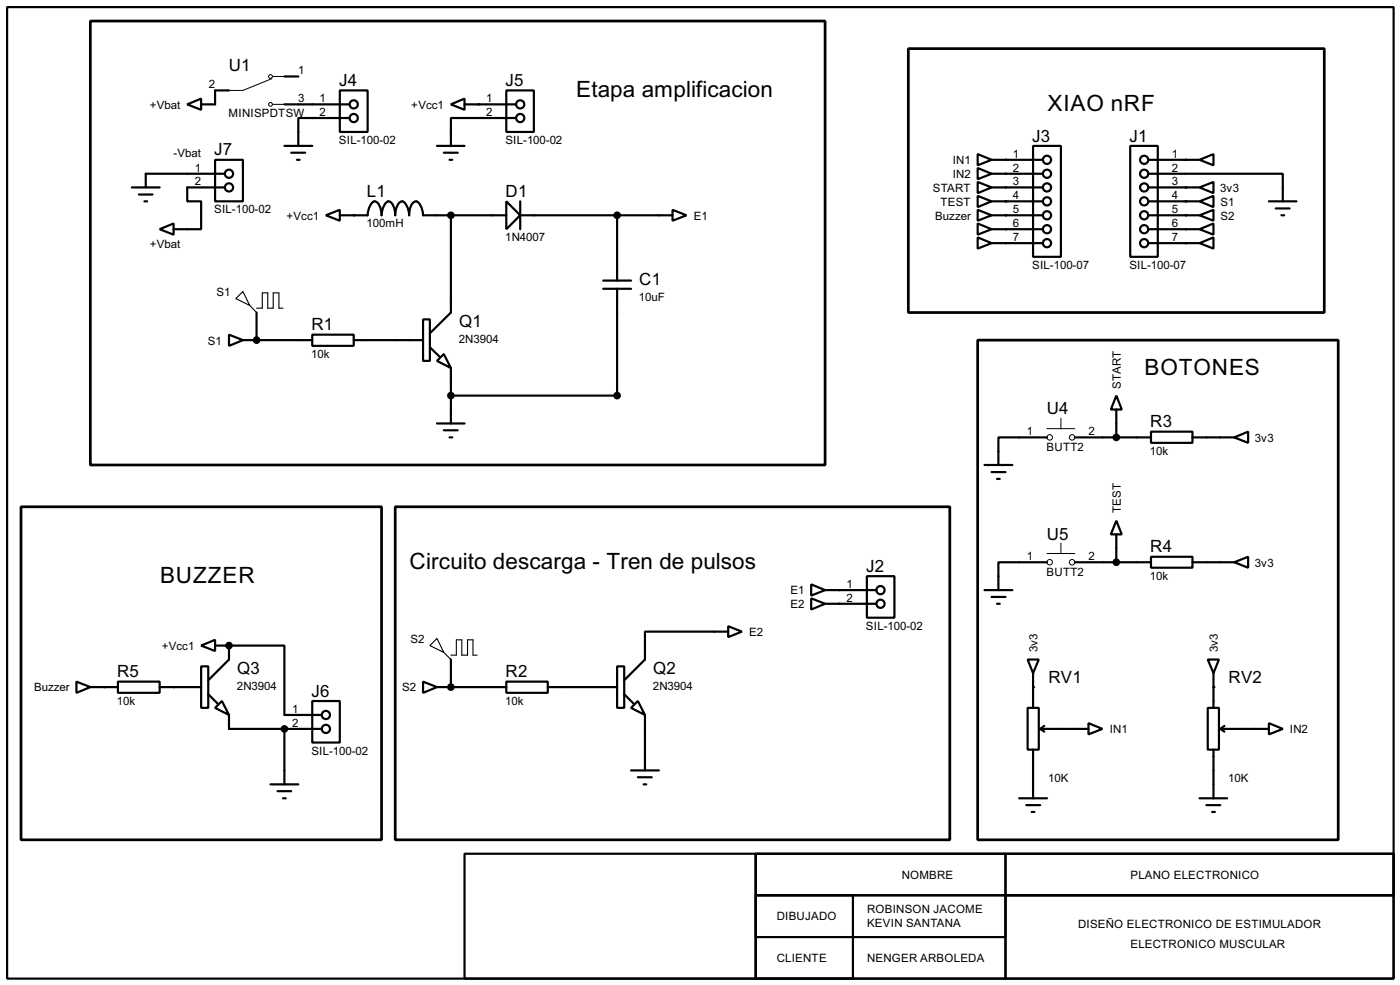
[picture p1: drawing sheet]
<svg xmlns="http://www.w3.org/2000/svg" width="256mm" height="180mm" viewBox="0 0 256 180" stroke-linecap="round" stroke-linejoin="round" font-family="sans-serif">
<g fill="none" stroke="#000" stroke-width=".4">
<path d="M1.3 1.3h254v177.8h-254zM34.3 19.1l2.6-1v2zM42 16.6h-2.6v2.5h-2.5M52.1 19.1h12M52.1 14h2.6M62.3 16.6h5.1v7.6h-5.1zM82.6 19.1l2.5-1v2zM85.1 19.1h9.4M92.8 16.6h5v7.6h-5zM24.2 34.3h5.1M25.5 35.6h2.5M26.5 36.9h.5"/>
<path d="M39.4 29.3h5.1v7.6h-5.1zM41.2 34.3h-6.9v2.6h2.6v5.1h-5.1M41.2 31.8h-14.5v2.5M52.1 26.7h5.1M53.4 28h2.5M54.4 29.3h.5M59.7 39.4l2.6-1v2zM62.3 39.4h5.1a2.75 2.75 0 0 1 1.2-2.5 2.37 2.37 0 0 1 1.3 2.5 2.75 2.75 0 0 1 1.3-2.5 1.5 1.5 0 0 1 1 1.3l.2 1.2a2.37 2.37 0 0 1 1.3-2.5 2.75 2.75 0 0 1 1.3 2.5 3.2 3.2 0 0 1 .9-2.4l.4-.1a2.75 2.75 0 0 1 1.2 2.5h15.3M64.1 21.6h-9.4v5.1M80.1 26.7h5M81.3 28h2.6M82.4 29.3h.5"/>
<path d="M82.6 39.4v17.8l-3.8 3.8M92.8 36.9l2.5 2.5-2.5 2.6zM94.5 21.6h-11.9v5.1M95.3 39.4h27.9M95.3 36.9v5.1M113.1 39.4v12M123.2 38.4l2.6 1-2.6 1zM179.1 28.2l2.6 1.1-2.6 1zM179.1 30.8l2.6 1-2.6 1zM179.1 33.3l2.6 1-2.6 1.1zM179.1 35.9l2.6 1-2.6 1zM179.1 38.4l2.6 1-2.6 1z"/>
<path d="M181.7 39.4h9.4M181.7 31.8h9.4M181.7 29.3h9.4M181.7 34.3h9.4M181.7 36.9h9.4M189.3 26.7h5.1v20.3h-5.1zM207.1 26.7h5v20.3h-5zM210.4 31.8h24.6v5.1M210.4 39.4h9.4M210.4 29.3h9.4M210.4 34.3h9.4M210.4 36.9h9.4"/>
<path d="M219.8 29.3l2.5-1.1v2.1zM219.8 34.3l2.5-1v2.1zM219.8 36.9l2.5-1v2zM219.8 39.4l2.5-1v2zM232.5 36.9h5M233.7 38.2h2.6M234.8 39.4h.5M29.3 42l2.5-1.1v2.1zM47 57.2v5.1M77.5 58.5h1.3v7.6h-1.3zM110.5 51.4h5.1M110.5 52.9h5.1"/>
<path d="M113.1 52.9v19.5h-30.5M179.1 40.9l2.6 1.1-2.6 1zM179.1 43.5l2.6 1-2.6 1zM181.7 42h9.4M181.7 44.5h9.4M210.4 42h9.4M210.4 44.5h9.4M219.8 42l2.5-1.1v2.1zM219.8 44.5l2.5-1v2zM42 61.3l2.5 1-2.5 1zM44.5 62.3h12.7M57.2 61.3h7.6v2h-7.6z"/>
<path d="M64.8 62.3h12.7M78.8 63.6l1.8 1.7M80.1 66.1l1.2-1.3 1.3 2.6zM80.1 77.5h5M81.3 78.8h2.6M82.6 67.4v10.1M204.5 72.4l1 2.6h-2zM204.5 75v5.1M210.9 79h7.6v2.1h-7.6zM82.4 80.1h.5M180.4 85.1h5.1M181.7 86.4h2.5"/>
<path d="M182.7 87.7h.5M191.8 80.1h-8.9v5M196.9 80.1h14M204.5 95.3l1 2.5h-2zM204.5 97.8v5.1M218.5 80.1h7.6M226.1 80.1l2.6-1.1v2.1zM36.9 118.2l2.5-1.1v2.1zM39.4 118.2h2.6M42 118.2h10.1v12.7h6.9M42 118.2v2.5l-3.8 3.8M133.4 114.6l2.5 1-2.5 1z"/>
<path d="M133.4 115.6h-15.2v5.1l-3.8 3.8M148.6 107l2.6 1-2.6 1zM148.6 109.5l2.6 1-2.6 1.1zM151.2 108h9.4M151.2 110.5h9.4M158.8 105.5h5.1v7.6h-5.1zM180.4 108h5.1M181.7 109.3h2.5M182.7 110.5h.5M191.8 102.9h-8.9v5.1M196.9 102.9h14M210.9 101.9h7.6v2h-7.6z"/>
<path d="M218.5 102.9h7.6M226.1 102.9l2.6-1v2zM14 124.8l2.6 1-2.6 1zM16.6 125.8h5M21.6 124.8h7.7v2h-7.7zM29.3 125.8h7.6M36.9 122h1.3v7.6h-1.3zM38.2 127.1l1.7 1.7M39.4 129.6l1.3-1.3 1.3 2.6zM42 130.9v2.5h17M52.1 133.4v10.2M57.2 128.3h5.1v7.6h-5.1z"/>
<path d="M77.5 124.8l2.6 1-2.6 1zM80.1 125.8h12.7M82.6 120.7v5.1M92.8 124.8h7.6v2h-7.6zM100.4 125.8h12.7M113.1 122h1.3v7.6h-1.3zM114.4 127.1l1.7 1.7M115.6 129.6l1.3-1.3 1.3 2.6zM118.2 130.9v10.1M188.3 120.7h2l-1 2.5zM188.3 129.6h2v7.6h-2zM189.3 123.2v6.4"/>
<path d="M189.3 137.2v8.9M190.6 133.4h8.8M190.6 133.4l.7 .5M191.3 132.9l-.7 .5M199.4 132.4l2.6 1-2.6 1zM221.3 120.7h2l-1 2.5zM221.3 129.6h2v7.6h-2zM222.3 123.2v6.4M222.3 137.2v8.9M223.6 133.4h8.9M223.6 133.4l.7 .5M224.3 132.9l-.7 .5"/>
<path d="M232.5 132.4l2.5 1-2.5 1zM49.6 143.6h5.1M50.9 144.8h2.5M51.9 146.1h.5M85.1 156.3h53.4v22.8h-53.4zM115.6 141h5.1M116.9 142.3h2.5M117.9 143.6h.5M138.5 156.3h116.8v7.6h-116.8zM138.5 156.3h45.7v22.8h-45.7zM184.2 156.3h71.1v7.6h-71.1zM186.7 146.1h5.1"/>
<path d="M188 147.4h2.6M189 148.6h.5M219.8 146.1h5M221 147.4h2.6M222.1 148.6h.5M138.5 163.9h45.7v7.6h-45.7zM138.5 163.9h17.8v15.2h-17.8zM184.2 163.9h71.1v15.2h-71.1z"/>
<circle cx="64.8" cy="19.1" r=".75"/>
<circle cx="95.3" cy="19.1" r=".75"/>
<circle cx="41.9" cy="34.3" r=".75"/>
<circle cx="41.9" cy="31.8" r=".75"/>
<circle cx="64.8" cy="21.6" r=".75"/>
<circle cx="95.3" cy="21.6" r=".75"/>
<circle cx="191.8" cy="31.8" r=".75"/>
<circle cx="191.8" cy="34.3" r=".75"/>
<circle cx="191.8" cy="39.4" r=".75"/>
<circle cx="191.8" cy="36.9" r=".75"/>
<circle cx="191.8" cy="29.3" r=".75"/>
<circle cx="209.6" cy="29.3" r=".75"/>
<circle cx="209.6" cy="39.4" r=".75"/>
<circle cx="209.6" cy="34.3" r=".75"/>
<circle cx="209.6" cy="31.8" r=".75"/>
<circle cx="209.6" cy="36.9" r=".75"/>
<circle cx="191.8" cy="42" r=".75"/>
<circle cx="191.8" cy="44.5" r=".75"/>
<circle cx="209.6" cy="44.5" r=".75"/>
<circle cx="209.6" cy="42" r=".75"/>
<circle cx="161.3" cy="108" r=".75"/>
<circle cx="161.3" cy="110.5" r=".75"/>
<circle cx="59.7" cy="133.4" r=".75"/>
<circle cx="59.7" cy="130.9" r=".75"/>
</g>
<g fill="#000">
<circle cx="87.7" cy="19.1" r=".2"/>
<circle cx="64.8" cy="39.4" r=".2"/>
<circle cx="184.2" cy="29.3" r=".2"/>
<circle cx="184.2" cy="34.3" r=".2"/>
<circle cx="184.2" cy="39.4" r=".2"/>
<circle cx="184.2" cy="31.8" r=".2"/>
<circle cx="184.2" cy="36.9" r=".2"/>
<circle cx="217.2" cy="29.3" r=".2"/>
<circle cx="217.2" cy="34.3" r=".2"/>
<circle cx="217.2" cy="36.9" r=".2"/>
<circle cx="217.2" cy="39.4" r=".2"/>
<circle cx="184.2" cy="42" r=".2"/>
<circle cx="184.2" cy="44.5" r=".2"/>
<circle cx="217.2" cy="42" r=".2"/>
<circle cx="217.2" cy="44.5" r=".2"/>
<circle cx="47" cy="62.3" r=".2"/>
<circle cx="42" cy="118.2" r=".2"/>
<circle cx="153.7" cy="108" r=".2"/>
<circle cx="153.7" cy="110.5" r=".2"/>
<circle cx="19.1" cy="125.8" r=".2"/>
<circle cx="31.8" cy="125.8" r=".2"/>
<circle cx="52.1" cy="133.4" r=".2"/>
<circle cx="82.6" cy="125.8" r=".2"/>
<circle cx="189.3" cy="125.8" r=".2"/>
<circle cx="222.3" cy="125.8" r=".2"/>
</g>
<g fill="#000" stroke="#000" stroke-width=".4">
<circle cx="82.6" cy="39.4" r=".5"/>
<circle cx="113" cy="39.4" r=".5"/>
<circle cx="47" cy="62.3" r=".5"/>
<circle cx="82.6" cy="72.4" r=".5"/>
<circle cx="113" cy="72.4" r=".5"/>
<circle cx="204.5" cy="80.1" r=".5"/>
<circle cx="41.9" cy="118.2" r=".5"/>
<circle cx="204.5" cy="102.9" r=".5"/>
<circle cx="52.1" cy="133.4" r=".5"/>
<circle cx="82.6" cy="125.8" r=".5"/>
</g>
<path d="M43.2 54.7l1.3-1.3 1.3 2.5zM45.8 55.9l1.2 1.3M47 56.4h1.1v-2.8h1v2.8h1v-2.8h1v2.8h.8M78.8 118.2l1.3-1.3 1.2 2.5zM81.3 119.4l1.3 1.3M82.6 119.9h1v-2.8h1v2.8h1.1v-2.8h1v2.8h.7" fill="none" stroke="#000" stroke-width=".2"/>
<path d="M16.6 3.9h134.6v81.2h-134.6zM166.4 8.9h76.2v48.3h-76.2zM179.1 62.3h66.1v91.4h-66.1zM3.9 92.8h66v60.9h-66zM72.4 92.8h101.6v60.9h-101.6z" fill="none" stroke="#000" stroke-width=".5"/>
<g fill="none" stroke="#000" stroke-width=".18">
<path d="M49.8 14.4l-5.3 2.2h-2.5M50 19.1h2.1M50 14h2.1M191.8 78.5h5.1M194.4 76.6v1.9M194.4 99.4v1.9M191.8 101.3h5.1"/>
<circle cx="49.5" cy="14" r=".35"/>
<circle cx="49.5" cy="19.1" r=".35"/>
<circle cx="192.3" cy="80.1" r=".5"/>
<circle cx="196.4" cy="80.1" r=".5"/>
<circle cx="192.3" cy="102.9" r=".5"/>
<circle cx="196.4" cy="102.9" r=".5"/>
</g>
<g font-size="4.6">
<text x="105.5" y="17.8">Etapa amplificacion</text>
<text x="191.9" y="20.4">XIAO nRF</text>
<text x="209.7" y="68.6">BOTONES</text>
<text x="29.3" y="106.7">BUZZER</text>
<text x="75" y="104.2">Circuito descarga - Tren de pulsos</text>
</g>
<g font-size="3.5">
<text x="41.9" y="13">U1</text>
<text x="62.1" y="15.7">J4</text>
<text x="92.6" y="15.7">J5</text>
<text x="39.3" y="28.5">J7</text>
<text x="189.1" y="25.9">J3</text>
<text x="206.9" y="25.9">J1</text>
<text x="67.2" y="36">L1</text>
<text x="92.6" y="36">D1</text>
<text x="117.1" y="52.2">C1</text>
<text x="84.1" y="59.9">Q1</text>
<text x="57.1" y="60.5">R1</text>
<text x="191.8" y="75.8">U4</text>
<text x="210.7" y="78.2">R3</text>
<text x="191.8" y="98.8">U5</text>
<text x="210.7" y="101.1">R4</text>
<text x="158.7" y="104.7">J2</text>
<text x="21.5" y="124">R5</text>
<text x="43.5" y="123.4">Q3</text>
<text x="92.6" y="124">R2</text>
<text x="119.7" y="123.4">Q2</text>
<text x="192.1" y="125">RV1</text>
<text x="225.1" y="125">RV2</text>
<text x="57.1" y="127.5">J6</text>
</g>
<g font-size="2.4">
<text x="38.3" y="16.2">2</text>
<text x="54.7" y="13.6">1</text>
<text x="27.5" y="19.9">+Vbat</text>
<text x="41.9" y="21.5">MINISPDTSW</text>
<text x="54.7" y="18.7">3</text>
<text x="58.6" y="18.7">1</text>
<text x="58.6" y="21.2">2</text>
<text x="75.4" y="19.9">+Vcc1</text>
<text x="89.1" y="18.7">1</text>
<text x="89.1" y="21.2">2</text>
<text x="31.8" y="28.7">-Vbat</text>
<text x="62.1" y="26.4">SIL-100-02</text>
<text x="92.6" y="26.4">SIL-100-02</text>
<text x="185.6" y="28.9">1</text>
<text x="214.7" y="28.9">1</text>
<text x="35.7" y="31.4">1</text>
<text x="35.7" y="33.9">2</text>
<text x="170.9" y="35.1">START</text>
<text x="174.5" y="30">IN1</text>
<text x="174.5" y="32.6">IN2</text>
<text x="185.6" y="31.4">2</text>
<text x="185.6" y="33.9">3</text>
<text x="214.7" y="31.4">2</text>
<text x="214.7" y="33.9">3</text>
<text x="223.6" y="35.1">3v3</text>
<text x="39.2" y="39.1">SIL-100-02</text>
<text x="52.5" y="40.2">+Vcc1</text>
<text x="67.2" y="41.6">100mH</text>
<text x="127.1" y="40.2">E1</text>
<text x="171.3" y="40.2">Buzzer</text>
<text x="172.3" y="37.7">TEST</text>
<text x="185.6" y="36.5">4</text>
<text x="185.6" y="39">5</text>
<text x="185.6" y="41.6">6</text>
<text x="214.7" y="36.5">4</text>
<text x="214.7" y="39">5</text>
<text x="214.7" y="41.6">6</text>
<text x="223.6" y="37.7">S1</text>
<text x="223.6" y="40.2">S2</text>
<text x="27.5" y="45.3">+Vbat</text>
<text x="92.6" y="44.1">1N4007</text>
<text x="185.6" y="44.1">7</text>
<text x="214.7" y="44.1">7</text>
<text x="189.1" y="49.2">SIL-100-07</text>
<text x="206.9" y="49.2">SIL-100-07</text>
<text x="39.6" y="54.2">S1</text>
<text x="117.1" y="55.2">10uF</text>
<text x="38.1" y="63.1">S1</text>
<text x="57" y="65.5">10k</text>
<text x="84.1" y="62.8">2N3904</text>
<text x="205.3" y="71.1" transform="rotate(-90 205.3 71.1)">START</text>
<text x="188.1" y="79.7">1</text>
<text x="191.7" y="82.6">BUTT2</text>
<text x="199.4" y="79.7">2</text>
<text x="210.7" y="83.3">10k</text>
<text x="229.9" y="80.8">3v3</text>
<text x="205.3" y="94" transform="rotate(-90 205.3 94)">TEST</text>
<text x="155.1" y="107.6">1</text>
<text x="188.1" y="102.5">1</text>
<text x="191.7" y="105.5">BUTT2</text>
<text x="199.4" y="102.5">2</text>
<text x="210.7" y="106.1">10k</text>
<text x="229.9" y="103.7">3v3</text>
<text x="144.8" y="108.8">E1</text>
<text x="144.8" y="111.3">E2</text>
<text x="155.1" y="110.1">2</text>
<text x="29.7" y="119">+Vcc1</text>
<text x="75.2" y="117.7">S2</text>
<text x="137.2" y="116.4">E2</text>
<text x="158.6" y="115.3">SIL-100-02</text>
<text x="190.1" y="119.4" transform="rotate(-90 190.1 119.4)">3v3</text>
<text x="223.1" y="119.4" transform="rotate(-90 223.1 119.4)">3v3</text>
<text x="6.2" y="126.6">Buzzer</text>
<text x="21.4" y="129">10k</text>
<text x="43.4" y="126.3">2N3904</text>
<text x="53.5" y="130.5">1</text>
<text x="73.7" y="126.6">S2</text>
<text x="92.6" y="129">10k</text>
<text x="119.6" y="126.3">2N3904</text>
<text x="53.5" y="133">2</text>
<text x="203.3" y="134.2">IN1</text>
<text x="236.3" y="134.2">IN2</text>
<text x="57" y="138.1">SIL-100-02</text>
<text x="192" y="143.2">10K</text>
<text x="225" y="143.2">10K</text>
<text x="165.2" y="160.8">NOMBRE</text>
<text x="207.1" y="160.8">PLANO ELECTRONICO</text>
<text x="158.8" y="167.2">ROBINSON JACOME</text>
<text x="142.3" y="168.4">DIBUJADO</text>
<text x="158.8" y="169.7">KEVIN SANTANA</text>
<text x="197.5" y="169.8">DISEÑO ELECTRONICO DE ESTIMULADOR</text>
<text x="207.1" y="173.5">ELECTRONICO MUSCULAR</text>
<text x="142.3" y="176">CLIENTE</text>
<text x="158.8" y="176">NENGER ARBOLEDA</text>
</g>
</svg>
